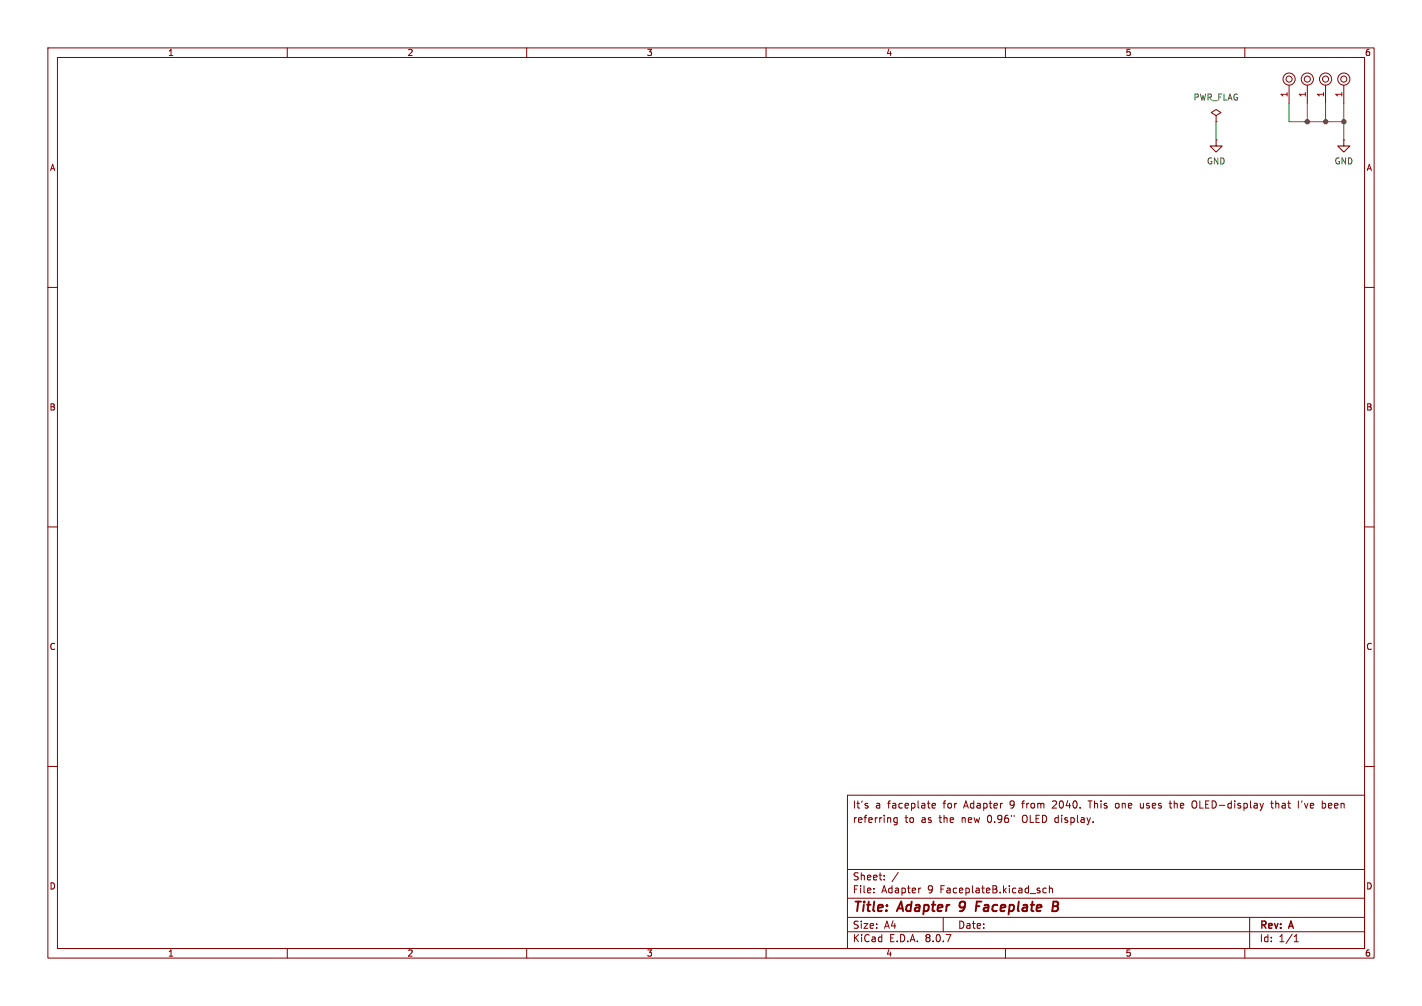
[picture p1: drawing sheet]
(kicad_sch
 (version 20231120)
 (generator "eeschema")
 (generator_version "8.0")
 (paper "A4")
 (title_block
  (title "Adapter 9 Faceplate B")
  (rev "A")
  (comment 3 "referring to as the new 0.96\" OLED display.")
  (comment 4 "It's a faceplate for Adapter 9 from 2040. This one uses the OLED-display that I've been"))
 (lib_symbols
  (symbol "mounting:Mounting_Pin"
   (pin_names
    (offset 1.016) hide) (exclude_from_sim no) (in_bom yes) (on_board yes)
   (property "Reference" "M" (at 0 2.54 0) (effects (font (size 1.27 1.27)) (hide yes)))
   (property "Value" "Mounting_Pin" (at 0 -1.905 0) (effects (font (size 1.27 1.27)) (hide yes)))
   (property "Footprint" "" (at 0 0 0) (effects (font (size 1.27 1.27)) (hide yes)))
   (property "Datasheet" "~" (at 0 0 0) (effects (font (size 1.27 1.27)) (hide yes)))
   (property "Description" "Generic connector, single row, 01x01" (at 0 5.08 0) (effects (font (size 1.27 1.27)) (hide yes)))
   (symbol "Mounting_Pin_0_1"
    (circle (center 0 0) (radius 0.635) (stroke (width 0) (type solid)) (fill (type none)))
    (circle (center 0 0) (radius 1.27) (stroke (width 0) (type solid)) (fill (type none))))
   (symbol "Mounting_Pin_1_1"
    (pin power_in line (at -5.08 0 0) (length 3.81) (name "Pin_1" (effects (font (size 1.27 1.27)))) (number "1" (effects (font (size 1.27 1.27)))))))
  (symbol "power:GND"
   (power)
   (pin_numbers hide)
   (pin_names
    (offset 0) hide) (exclude_from_sim no) (in_bom yes) (on_board yes)
   (property "Reference" "#PWR" (at 0 -6.35 0) (effects (font (size 1.27 1.27)) (hide yes)))
   (property "Value" "GND" (at 0 -3.81 0) (effects (font (size 1.27 1.27))))
   (property "Footprint" "" (at 0 0 0) (effects (font (size 1.27 1.27)) (hide yes)))
   (property "Datasheet" "" (at 0 0 0) (effects (font (size 1.27 1.27)) (hide yes)))
   (property "Description" "Power symbol creates a global label with name \"GND\" , ground" (at 0 0 0) (effects (font (size 1.27 1.27)) (hide yes)))
   (symbol "GND_0_1"
    (polyline (pts (xy 0 0) (xy 0 -1.27) (xy 1.27 -1.27) (xy 0 -2.54) (xy -1.27 -1.27) (xy 0 -1.27)) (stroke (width 0) (type default)) (fill (type none))))
   (symbol "GND_1_1"
    (pin power_in line (at 0 0 270) (length 0) (name "~" (effects (font (size 1.27 1.27)))) (number "1" (effects (font (size 1.27 1.27)))))))
  (symbol "power:PWR_FLAG"
   (power)
   (pin_numbers hide)
   (pin_names
    (offset 0) hide) (exclude_from_sim no) (in_bom yes) (on_board yes)
   (property "Reference" "#FLG" (at 0 1.905 0) (effects (font (size 1.27 1.27)) (hide yes)))
   (property "Value" "PWR_FLAG" (at 0 3.81 0) (effects (font (size 1.27 1.27))))
   (property "Footprint" "" (at 0 0 0) (effects (font (size 1.27 1.27)) (hide yes)))
   (property "Datasheet" "~" (at 0 0 0) (effects (font (size 1.27 1.27)) (hide yes)))
   (property "Description" "Special symbol for telling ERC where power comes from" (at 0 0 0) (effects (font (size 1.27 1.27)) (hide yes)))
   (symbol "PWR_FLAG_0_0"
    (pin power_out line (at 0 0 90) (length 0) (name "~" (effects (font (size 1.27 1.27)))) (number "1" (effects (font (size 1.27 1.27))))))
   (symbol "PWR_FLAG_0_1"
    (polyline (pts (xy 0 0) (xy 0 1.27) (xy -1.016 1.905) (xy 0 2.54) (xy 1.016 1.905) (xy 0 1.27)) (stroke (width 0) (type default)) (fill (type none))))))
 (junction
  (at 280.67 25.4)
  (diameter 0)
  (color 0 0 0 0))
 (junction
  (at 276.86 25.4)
  (diameter 0)
  (color 0 0 0 0))
 (junction
  (at 273.05 25.4)
  (diameter 0)
  (color 0 0 0 0))
 (wire
  (pts (xy 276.86 25.4) (xy 280.67 25.4))
  (stroke (width 0) (type default)))
 (wire
  (pts (xy 280.67 25.4) (xy 280.67 29.21))
  (stroke (width 0) (type default)))
 (wire
  (pts (xy 273.05 21.59) (xy 273.05 25.4))
  (stroke (width 0) (type default)))
 (wire
  (pts (xy 269.24 25.4) (xy 273.05 25.4))
  (stroke (width 0) (type default)))
 (wire
  (pts (xy 254 25.4) (xy 254 29.21))
  (stroke (width 0) (type default)))
 (wire
  (pts (xy 276.86 21.59) (xy 276.86 25.4))
  (stroke (width 0) (type default)))
 (wire
  (pts (xy 269.24 21.59) (xy 269.24 25.4))
  (stroke (width 0) (type default)))
 (wire
  (pts (xy 280.67 25.4) (xy 280.67 21.59))
  (stroke (width 0) (type default)))
 (wire
  (pts (xy 273.05 25.4) (xy 276.86 25.4))
  (stroke (width 0) (type default)))
 (symbol
  (lib_id "mounting:Mounting_Pin")
  (at 269.24 16.51 90)
  (unit 1)
  (exclude_from_sim no)
  (in_bom yes)
  (on_board yes)
  (dnp no)
  (property "Reference" "M1" (at 266.7 16.51 0) (effects (font (size 1.27 1.27)) (hide yes)))
  (property "Value" "Mounting" (at 271.145 16.51 0) (effects (font (size 1.27 1.27)) (hide yes)))
  (property "Footprint" "mounting:M3_pin" (at 269.24 16.51 0) (effects (font (size 1.27 1.27)) (hide yes)))
  (property "Datasheet" "~" (at 269.24 16.51 0) (effects (font (size 1.27 1.27)) (hide yes)))
  (property "Description" "Generic connector, single row, 01x01" (at 264.16 16.51 0) (effects (font (size 1.27 1.27)) (hide yes)))
  (pin "1"))
 (symbol
  (lib_id "mounting:Mounting_Pin")
  (at 273.05 16.51 90)
  (unit 1)
  (exclude_from_sim no)
  (in_bom yes)
  (on_board yes)
  (dnp no)
  (property "Reference" "M2" (at 270.51 16.51 0) (effects (font (size 1.27 1.27)) (hide yes)))
  (property "Value" "Mounting" (at 274.955 16.51 0) (effects (font (size 1.27 1.27)) (hide yes)))
  (property "Footprint" "mounting:M3_pin" (at 273.05 16.51 0) (effects (font (size 1.27 1.27)) (hide yes)))
  (property "Datasheet" "~" (at 273.05 16.51 0) (effects (font (size 1.27 1.27)) (hide yes)))
  (property "Description" "Generic connector, single row, 01x01" (at 267.97 16.51 0) (effects (font (size 1.27 1.27)) (hide yes)))
  (pin "1"))
 (symbol
  (lib_id "mounting:Mounting_Pin")
  (at 276.86 16.51 90)
  (unit 1)
  (exclude_from_sim no)
  (in_bom yes)
  (on_board yes)
  (dnp no)
  (property "Reference" "M3" (at 274.32 16.51 0) (effects (font (size 1.27 1.27)) (hide yes)))
  (property "Value" "Mounting" (at 278.765 16.51 0) (effects (font (size 1.27 1.27)) (hide yes)))
  (property "Footprint" "mounting:M3_pin" (at 276.86 16.51 0) (effects (font (size 1.27 1.27)) (hide yes)))
  (property "Datasheet" "~" (at 276.86 16.51 0) (effects (font (size 1.27 1.27)) (hide yes)))
  (property "Description" "Generic connector, single row, 01x01" (at 271.78 16.51 0) (effects (font (size 1.27 1.27)) (hide yes)))
  (pin "1"))
 (symbol
  (lib_id "mounting:Mounting_Pin")
  (at 280.67 16.51 90)
  (unit 1)
  (exclude_from_sim no)
  (in_bom yes)
  (on_board yes)
  (dnp no)
  (property "Reference" "M4" (at 278.13 16.51 0) (effects (font (size 1.27 1.27)) (hide yes)))
  (property "Value" "Mounting" (at 282.575 16.51 0) (effects (font (size 1.27 1.27)) (hide yes)))
  (property "Footprint" "mounting:M3_pin" (at 280.67 16.51 0) (effects (font (size 1.27 1.27)) (hide yes)))
  (property "Datasheet" "~" (at 280.67 16.51 0) (effects (font (size 1.27 1.27)) (hide yes)))
  (property "Description" "Generic connector, single row, 01x01" (at 275.59 16.51 0) (effects (font (size 1.27 1.27)) (hide yes)))
  (pin "1"))
 (symbol
  (lib_id "power:PWR_FLAG")
  (at 254 25.4 0)
  (unit 1)
  (exclude_from_sim no)
  (in_bom yes)
  (on_board yes)
  (dnp no)
  (fields_autoplaced yes)
  (property "Reference" "#FLG01" (at 254 23.495 0) (effects (font (size 1.27 1.27)) (hide yes)))
  (property "Value" "PWR_FLAG" (at 254 20.32 0) (effects (font (size 1.27 1.27))))
  (property "Footprint" "" (at 254 25.4 0) (effects (font (size 1.27 1.27)) (hide yes)))
  (property "Datasheet" "~" (at 254 25.4 0) (effects (font (size 1.27 1.27)) (hide yes)))
  (property "Description" "Special symbol for telling ERC where power comes from" (at 254 25.4 0) (effects (font (size 1.27 1.27)) (hide yes)))
  (pin "1"))
 (symbol
  (lib_id "power:GND")
  (at 254 29.21 0)
  (unit 1)
  (exclude_from_sim no)
  (in_bom yes)
  (on_board yes)
  (dnp no)
  (fields_autoplaced yes)
  (property "Reference" "#PWR06" (at 254 35.56 0) (effects (font (size 1.27 1.27)) (hide yes)))
  (property "Value" "GND" (at 254 33.655 0) (effects (font (size 1.27 1.27))))
  (property "Footprint" "" (at 254 29.21 0) (effects (font (size 1.27 1.27)) (hide yes)))
  (property "Datasheet" "" (at 254 29.21 0) (effects (font (size 1.27 1.27)) (hide yes)))
  (property "Description" "Power symbol creates a global label with name \"GND\" , ground" (at 254 29.21 0) (effects (font (size 1.27 1.27)) (hide yes)))
  (pin "1"))
 (symbol
  (lib_id "power:GND")
  (at 280.67 29.21 0)
  (unit 1)
  (exclude_from_sim no)
  (in_bom yes)
  (on_board yes)
  (dnp no)
  (fields_autoplaced yes)
  (property "Reference" "#PWR09" (at 280.67 35.56 0) (effects (font (size 1.27 1.27)) (hide yes)))
  (property "Value" "GND" (at 280.67 33.655 0) (effects (font (size 1.27 1.27))))
  (property "Footprint" "" (at 280.67 29.21 0) (effects (font (size 1.27 1.27)) (hide yes)))
  (property "Datasheet" "" (at 280.67 29.21 0) (effects (font (size 1.27 1.27)) (hide yes)))
  (property "Description" "Power symbol creates a global label with name \"GND\" , ground" (at 280.67 29.21 0) (effects (font (size 1.27 1.27)) (hide yes)))
  (pin "1"))
 (sheet_instances
  (path ""
   (page "1"))))
